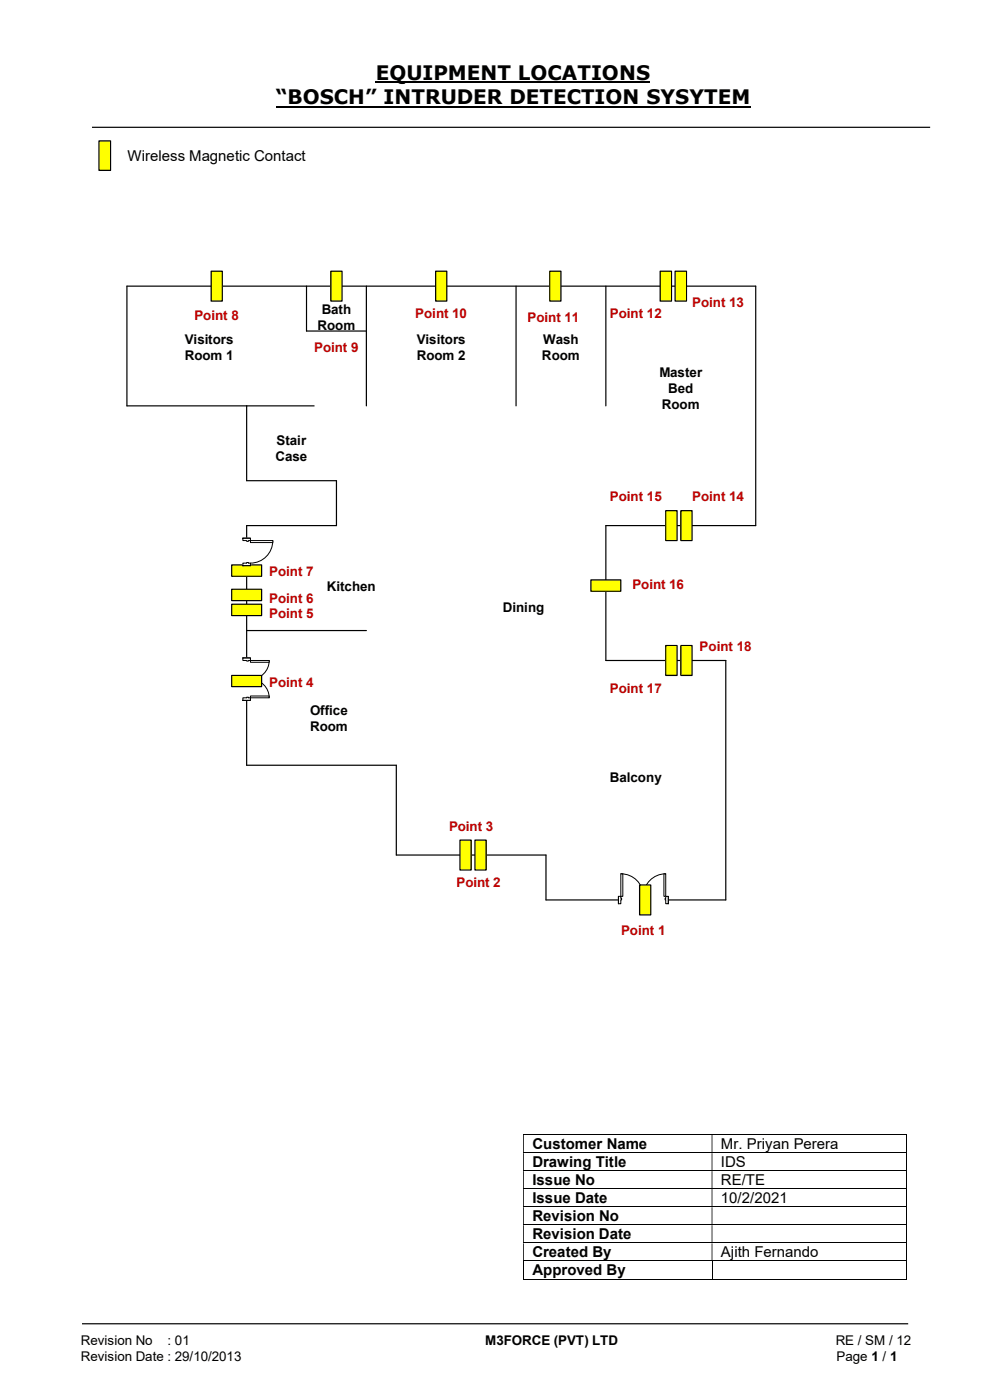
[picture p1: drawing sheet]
<svg xmlns="http://www.w3.org/2000/svg" width="210mm" height="297mm" viewBox="0 0 210 297" stroke-linecap="round" stroke-linejoin="round" font-family="sans-serif">
<path d="M79.7 17.5h58.2M58.5 22.6h100.7" fill="none" stroke="#000" stroke-width=".42"/>
<path d="M19.5 27h177.8M65 60.7v9.5h12.7M77.7 60.7v25.4M109.5 60.7v25.4M128.5 60.7v25.4M52.3 86.1v15.9h19.1v9.5h-19.1v50.8h31.8v19.1h31.7v9.5h38.2v-50.8h-25.5v-28.6h31.8v-50.8h-133.4v25.4h39.7M52.3 133.8h25.4M17.4 280.8h175.3" fill="none" stroke="#000" stroke-width=".25"/>
<path d="M49.1 119.8h6.4v2.5h-6.4z" fill="#ff0"/>
<path d="M49.1 119.8h6.4v2.5h-6.4z" fill="none" stroke="#000" stroke-width=".25"/>
<path d="M49.1 128.2h6.4v2.4h-6.4z" fill="#ff0"/>
<path d="M49.1 128.2h6.4v2.4h-6.4z" fill="none" stroke="#000" stroke-width=".25"/>
<path d="M49.1 125h6.4v2.4h-6.4z" fill="#ff0"/>
<path d="M49.1 125h6.4v2.4h-6.4z" fill="none" stroke="#000" stroke-width=".25"/>
<path d="M125.3 123h6.4v2.4h-6.4z" fill="#ff0"/>
<path d="M125.3 123h6.4v2.4h-6.4z" fill="none" stroke="#000" stroke-width=".25"/>
<path d="M144.4 108.3h2.4v6.4h-2.4z" fill="#ff0"/>
<path d="M144.4 108.3h2.4v6.4h-2.4z" fill="none" stroke="#000" stroke-width=".25"/>
<path d="M141.2 108.3h2.4v6.4h-2.4z" fill="#ff0"/>
<path d="M141.2 108.3h2.4v6.4h-2.4z" fill="none" stroke="#000" stroke-width=".25"/>
<path d="M143.2 57.5h2.4v6.4h-2.4z" fill="#ff0"/>
<path d="M143.2 57.5h2.4v6.4h-2.4z" fill="none" stroke="#000" stroke-width=".25"/>
<path d="M140 57.5h2.5v6.4h-2.5z" fill="#ff0"/>
<path d="M140 57.5h2.5v6.4h-2.5z" fill="none" stroke="#000" stroke-width=".25"/>
<path d="M116.6 57.5h2.4v6.4h-2.4z" fill="#ff0"/>
<path d="M116.6 57.5h2.4v6.4h-2.4z" fill="none" stroke="#000" stroke-width=".25"/>
<path d="M70.2 57.5h2.4v6.4h-2.4z" fill="#ff0"/>
<path d="M70.2 57.5h2.4v6.4h-2.4z" fill="none" stroke="#000" stroke-width=".25"/>
<path d="M92.4 57.5h2.4v6.4h-2.4z" fill="#ff0"/>
<path d="M92.4 57.5h2.4v6.4h-2.4z" fill="none" stroke="#000" stroke-width=".25"/>
<path d="M44.8 57.5h2.4v6.4h-2.4z" fill="#ff0"/>
<path d="M44.8 57.5h2.4v6.4h-2.4z" fill="none" stroke="#000" stroke-width=".25"/>
<path d="M144.4 136.9h2.4v6.4h-2.4z" fill="#ff0"/>
<path d="M144.4 136.9h2.4v6.4h-2.4z" fill="none" stroke="#000" stroke-width=".25"/>
<path d="M141.2 136.9h2.4v6.4h-2.4z" fill="#ff0"/>
<path d="M141.2 136.9h2.4v6.4h-2.4z" fill="none" stroke="#000" stroke-width=".25"/>
<path d="M100.8 178.2h2.3v6.4h-2.3z" fill="#ff0"/>
<path d="M100.8 178.2h2.3v6.4h-2.3z" fill="none" stroke="#000" stroke-width=".25"/>
<path d="M97.6 178.2h2.3v6.4h-2.3z" fill="#ff0"/>
<path d="M97.6 178.2h2.3v6.4h-2.3z" fill="none" stroke="#000" stroke-width=".25"/>
<path d="M51.5 114.2h1.7v5.8h-1.7z" fill="#fff"/>
<path d="M51.5 114.2h1.7v5.8h-1.7z" fill="none" stroke="#fff" stroke-width=".21"/>
<path d="M51.5 114.2h1.6v.5h-1.6zM51.5 119.5v.5h1.6v-.5z" fill-rule="evenodd" fill="#fff"/>
<path d="M52.3 114.7h-.8v-.5h1.6v.5h-.4M52.3 119.5h-.8v.5h1.6v-.5h-.4" fill="none" stroke="#000" stroke-width=".21"/>
<path d="M52.3 114.7h.4v.2h-.4zM52.3 119.3v.2h.4v-.2z" fill-rule="evenodd" fill="#fff"/>
<path d="M51.5 114.2h1.6M52.3 114.7v.2h.4v-.2M52.3 119.5v-.2h.4v.2M57.9 114.7a4.7 4.7 0 0 1-4.8 4.8M51.5 120h1.6" fill="none" stroke="#000" stroke-width=".21"/>
<path d="M53.1 114.7h4.8v.4h-4.8z" fill="#fff"/>
<path d="M53.1 114.7h4.8v.4h-4.8z" fill="none" stroke="#000" stroke-width=".21"/>
<path d="M51.5 139.6h1.7v9h-1.7z" fill="#fff"/>
<path d="M51.5 139.6h1.7v9h-1.7z" fill="none" stroke="#fff" stroke-width=".21"/>
<path d="M51.5 148v.6h1.6v-.6zM51.5 139.6h1.6v.5h-1.6z" fill-rule="evenodd" fill="#fff"/>
<path d="M52.3 148h-.8v.6h1.6v-.6h-.4M52.3 140.1h-.8v-.5h1.6v.5h-.4" fill="none" stroke="#000" stroke-width=".21"/>
<path d="M52.3 147.9v.1h.4v-.1zM52.3 140.1h.4v.2h-.4z" fill-rule="evenodd" fill="#fff"/>
<path d="M51.5 139.6h1.6M51.5 148.6h1.6M52.3 148v-.1h.4v.1M52.3 140.1v.2h.4v-.2M57.1 140.1a4 4 0 0 1-4 4 4 4 0 0 1 4 3.9" fill="none" stroke="#000" stroke-width=".21"/>
<path d="M53.1 140.1h4v.4h-4z" fill="#fff"/>
<path d="M53.1 140.1h4v.4h-4z" fill="none" stroke="#000" stroke-width=".21"/>
<path d="M53.1 147.7h4v.3h-4z" fill="#fff"/>
<path d="M53.1 147.7h4v.3h-4z" fill="none" stroke="#000" stroke-width=".21"/>
<path d="M49.1 143.3h6.4v2.4h-6.4z" fill="#ff0"/>
<path d="M49.1 143.3h6.4v2.4h-6.4z" fill="none" stroke="#000" stroke-width=".25"/>
<path d="M131.2 190.1h10.6v1.7h-10.6z" fill="#fff"/>
<path d="M131.2 190.1h10.6v1.7h-10.6z" fill="none" stroke="#fff" stroke-width=".21"/>
<path d="M141.2 190.2v1.5h.6v-1.5zM131.2 190.2h.5v1.5h-.5z" fill-rule="evenodd" fill="#fff"/>
<path d="M131.7 190.5v-.3h-.5v1.5h.5v-.8M141.2 190.5v-.3h.6v1.5h-.6v-.8" fill="none" stroke="#000" stroke-width=".21"/>
<path d="M141.1 190.5v.4h.1v-.4zM131.7 190.5h.2v.4h-.2z" fill-rule="evenodd" fill="#fff"/>
<path d="M131.2 190.2v1.5M131.7 190.5h.2v.4h-.2M131.7 185.4a4.8 4.8 0 0 1 4.8 4.8 4.7 4.7 0 0 1 4.7-4.8M141.2 190.5h-.1v.4h.1M141.8 190.2v1.5" fill="none" stroke="#000" stroke-width=".21"/>
<path d="M131.7 185.4h.4v4.8h-.4z" fill="#fff"/>
<path d="M131.7 185.4h.4v4.8h-.4z" fill="none" stroke="#000" stroke-width=".21"/>
<path d="M140.8 185.4h.4v4.8h-.4z" fill="#fff"/>
<path d="M140.8 185.4h.4v4.8h-.4z" fill="none" stroke="#000" stroke-width=".21"/>
<path d="M135.7 187.7h2.3v6.4h-2.3z" fill="#ff0"/>
<path d="M135.7 187.7h2.3v6.4h-2.3z" fill="none" stroke="#000" stroke-width=".25"/>
<g fill="none" stroke="#000" stroke-width=".21">
<path d="M111 240.7h81.2M111 244.6h81.2M111 248.4h81.2M111 252.2h81.2M111 256h81.2M111 259.8h81.2M192.3 240.8v3.7M192.3 244.6v3.7M192.3 248.5v3.6M192.3 252.3v3.6M192.3 256.1v3.7M192.3 259.9v3.7"/>
<path d="M111 263.7h81.2M111 267.5h81.2M111 271.4h40M111 267.6v3.8M151 267.6v3.8M151.1 271.4h41.1M192.3 263.8v3.6M192.3 267.6v3.8"/>
</g>
<g fill="#000">
<path d="M192.2 240.6h.2v.2h-.2zM111 240.8h.1v3.7h-.1zM151 240.8h.1v3.7h-.1z" fill-rule="evenodd"/>
<path d="M192.2 244.5h.2v.1h-.2zM111 244.6h.1v3.7h-.1zM151 244.6h.1v3.7h-.1z" fill-rule="evenodd"/>
<path d="M192.2 248.3h.2v.2h-.2zM111 248.5h.1v3.6h-.1zM151 248.5h.1v3.6h-.1z" fill-rule="evenodd"/>
<path d="M192.2 252.1h.2v.2h-.2zM111 252.3h.1v3.6h-.1zM151 252.3h.1v3.6h-.1z" fill-rule="evenodd"/>
<path d="M192.2 255.9h.2v.2h-.2zM111 256.1h.1v3.7h-.1zM151 256.1h.1v3.7h-.1z" fill-rule="evenodd"/>
<path d="M192.2 259.8h.2v.1h-.2zM111 259.9h.1v3.7h-.1zM151 259.9h.1v3.7h-.1z" fill-rule="evenodd"/>
<path d="M192.2 263.6h.2v.2h-.2zM111 263.8h.1v3.6h-.1zM151 263.8h.1v3.6h-.1z" fill-rule="evenodd"/>
</g>
<path d="M192.2 267.4h.2v.2h-.2zM192.2 271.3h.2v.1h-.2z" fill="#000"/>
<path d="M21 29.9h2.5v6.3h-2.5z" fill="#ff0"/>
<path d="M21 29.9h2.5v6.3h-2.5z" fill="none" stroke="#000" stroke-width=".25"/>
<g font-size="4.2">
<text x="79.7" y="17">EQUIPMENT LOCATIONS</text>
<text x="58.5" y="22.1">“BOSCH” INTRUDER DETECTION SYSYTEM</text>
</g>
<g font-size="3.2">
<text x="27.1" y="34.1">Wireless Magnetic Contact</text>
<text x="112.9" y="243.8">Customer Name</text>
<text x="153" y="243.8">Mr. Priyan Perera</text>
<text x="112.9" y="247.6">Drawing Title</text>
<text x="112.9" y="251.4">Issue No</text>
<text x="153" y="247.6">IDS</text>
<text x="153" y="251.4">RE/TE</text>
<text x="112.9" y="255.3">Issue Date</text>
<text x="153" y="255.3">10/2/2021</text>
<text x="112.9" y="259.1">Revision No</text>
<text x="112.9" y="262.9">Revision Date</text>
<text x="112.9" y="266.7">Created By</text>
<text x="153" y="266.7">Ajith Fernando</text>
<text x="112.9" y="270.6">Approved By</text>
</g>
<g font-size="2.8" fill="#c00000">
<text x="146.9" y="65.1">Point 13</text>
<text x="41.2" y="67.9">Point 8</text>
<text x="88.1" y="67.5">Point 10</text>
<text x="111.9" y="68.2">Point 11</text>
<text x="129.4" y="67.5">Point 12</text>
<text x="66.6" y="74.6">Point 9</text>
<text x="129.4" y="106.3">Point 15</text>
<text x="146.9" y="106.3">Point 14</text>
<text x="57.1" y="122.2">Point 7</text>
<text x="134.2" y="125.1">Point 16</text>
<text x="57.1" y="131.1">Point 5</text>
<text x="57.1" y="127.9">Point 6</text>
<text x="148.4" y="138.1">Point 18</text>
<text x="57.1" y="145.7">Point 4</text>
<text x="129.4" y="146.9">Point 17</text>
<text x="95.3" y="176.2">Point 3</text>
<text x="96.8" y="188.2">Point 2</text>
<text x="131.7" y="198.5">Point 1</text>
</g>
<g font-size="2.8">
<text x="67.4" y="69.9">Room</text>
<text x="68.2" y="66.5">Bath</text>
<text x="39.2" y="72.9">Visitors</text>
<text x="39.2" y="76.3">Room 1</text>
<text x="88.4" y="72.9">Visitors</text>
<text x="88.4" y="76.3">Room 2</text>
<text x="115" y="76.3">Room</text>
<text x="115.2" y="72.9">Wash</text>
<text x="139.9" y="80">Master</text>
<text x="141.7" y="83.4">Bed</text>
<text x="140.4" y="86.8">Room</text>
<text x="58.7" y="94.4">Stair</text>
<text x="58.5" y="97.8">Case</text>
<text x="69.3" y="125.4">Kitchen</text>
<text x="106.7" y="129.8">Dining</text>
<text x="65.8" y="151.6">Office</text>
<text x="65.8" y="155">Room</text>
<text x="129.4" y="166">Balcony</text>
<text x="17.1" y="285.4">Revision No</text>
<text x="35.5" y="285.4">: 01</text>
<text x="102.9" y="285.4">M3FORCE (PVT) LTD</text>
<text x="177.3" y="285.4">RE / SM / 12</text>
<text x="17.1" y="288.7">Revision Date : 29/10/2013</text>
<text x="177.5" y="288.7">Page 1 / 1</text>
</g>
</svg>
